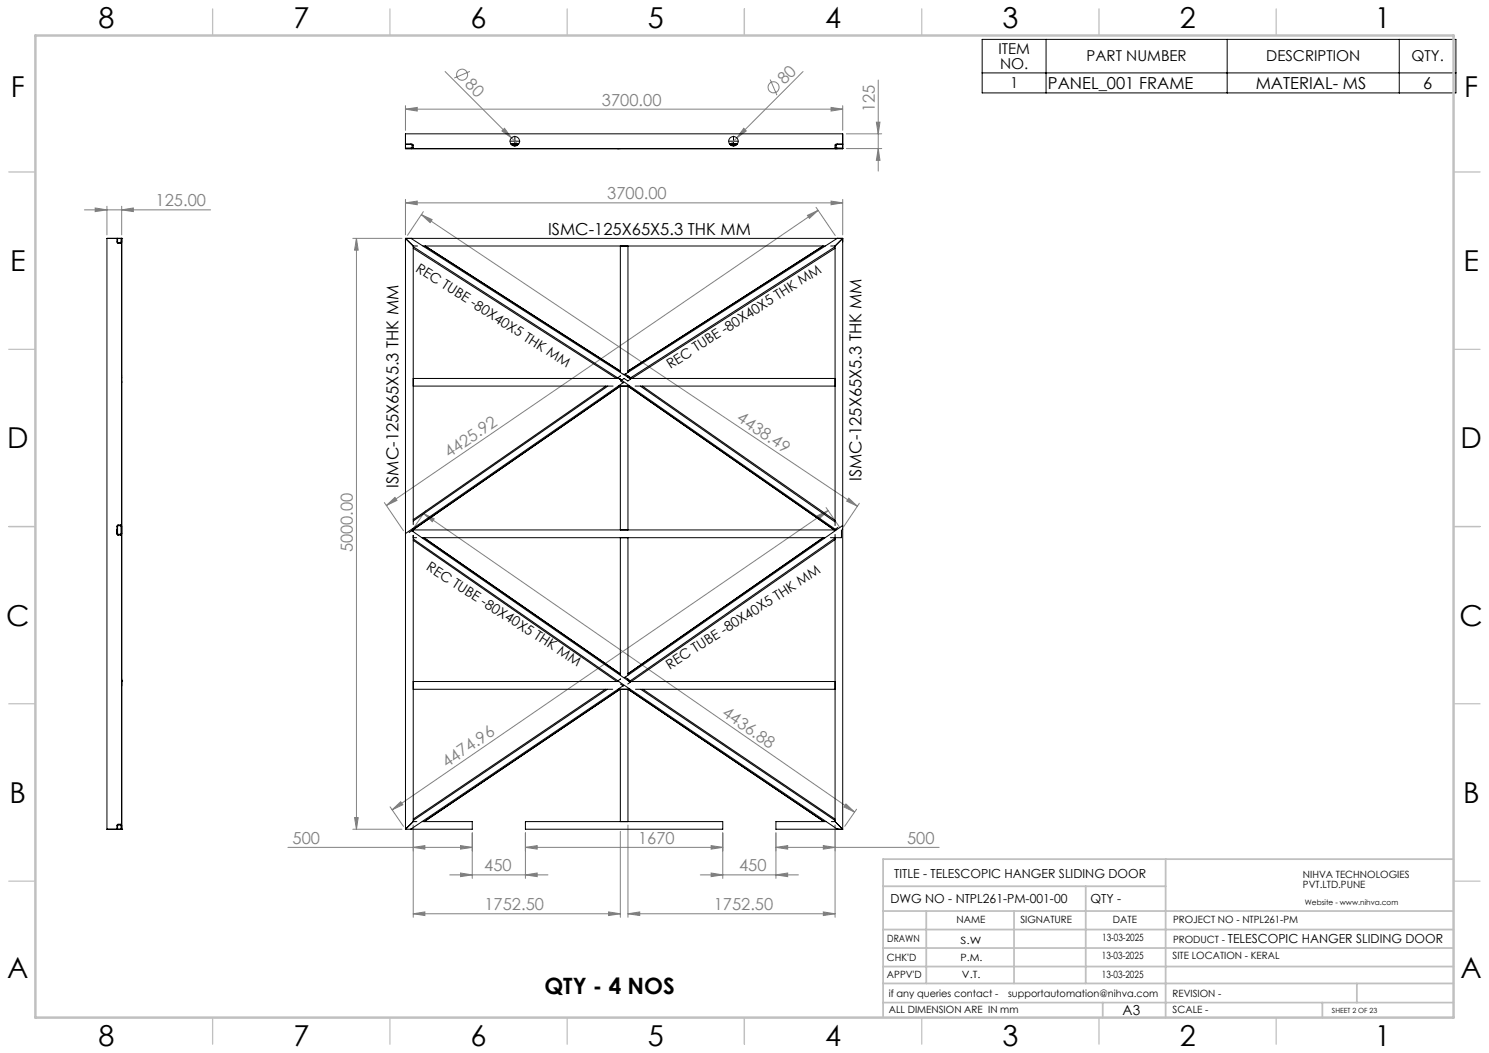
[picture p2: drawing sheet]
<svg xmlns="http://www.w3.org/2000/svg" width="420mm" height="297mm" viewBox="0 0 420 297" stroke-linecap="round" stroke-linejoin="round" font-family="sans-serif">
<g fill="none" stroke="#808080" stroke-width=".28">
<path d="M114.4 30.8l3.3-.5v1zM114.4 29.8v7M114.4 30.8h123.3M125.6 20.2l20.6 20.6M132.5 20.1l-4.4 1.9M141.6 36.9l.7-.7 2 2.7zM209.8 36.2l.7 .7-2.7 2zM217.2 22.4l1.9 4.4M226.5 20.2l-20.5 20.6M234.4 30.3l3.3 .5-3.3 .5zM237.7 29.8v7M238.7 37.7h10"/>
<path d="M247.2 34.5h1l-.5 3.2zM247.7 22.6v25.7M23.8 59.2h35.6M26.8 58.7l3.4 .5-3.4 .5zM30.2 58.2v8M34.3 59.2l3.3-.5v1zM34.3 58.2v8M114.4 57.2l3.3-.5v1zM114.4 56.2v10M114.4 57.2h123.3M119.4 59.7l-4.5 6.7M230.2 58.5l5.4 7.9"/>
<path d="M230.8 59.3l-121.8 83.3M234.4 56.7l3.3 .5-3.3 .5zM237.7 56.2v10M238.7 41.9h10M247.7 41.9l.5 3.3h-1zM99.5 67.2h13.9M100.5 67.2v166.7M100.5 67.2l.5 3.4h-1zM118.9 60.5l122.9 82.3M118.9 60.5l3 1.4-.6 .9zM227.8 60.7l3-1.4-2.5 2.3zM108.4 141.7l5.4 8"/>
<path d="M109 142.6l2.4-2.3 .6 .8zM119.5 144.8l121.6 84.3M119.5 144.8l3 1.5-.6 .8zM120.1 144l-3.4 4.9M230.6 145.4l3-1.4-2.5 2.3zM233 143.2l3.8 5.5M233.6 144l-123 84.4M239.4 140.5l2.4 2.3-3-1.4zM242.4 142l-4.5 6.7M81.2 239h52M99.5 233.9h13.9M100 230.6h1l-.5 3.3z"/>
<path d="M110 227.6l3.8 5.5M110.6 228.4l2.4-2.3 .6 .9zM116.6 239l3.2-.5v1zM116.6 232.7v26M129.9 238.5l3.3 .5-3.3 .5zM133.2 234.9v12.9M148.2 239l3.3-.5v1zM148.2 239h55.7M148.2 234.9v12.9M175 234.5v24.2M177.1 232.7v26M200.6 238.5l3.3 .5-3.3 .5z"/>
<path d="M203.9 234.9v12.9M218.9 239l3.3-.5v1zM218.9 234.9v12.9M218.9 239h46M232.2 238.5l3.3 .5-3.3 .5zM235.5 232.7v26M238.6 226.8l2.5 2.3-3-1.5zM241.6 228.2l-3.3 4.9M116.6 257.7l3.2-.5v1zM116.6 257.7h58.4M126.9 246.8h27.7M129.9 246.2l3.3 .6-3.3 .5z"/>
<path d="M148.2 246.8l3.3-.6v1.1zM171.7 257.2l3.3 .5-3.3 .5zM177.1 257.7l3.3-.5v1zM177.1 257.7h58.4M197.5 246.8h27.7M200.6 246.2l3.3 .6-3.3 .5zM218.9 246.8l3.3-.6v1.1zM232.2 257.2l3.3 .5-3.3 .5z"/>
<circle cx="130.3" cy="21.1" r="1.57"/>
<circle cx="218.2" cy="24.6" r="1.56"/>
</g>
<path d="M277 11.1h133.7v15.1h-133.7zM295.1 11.1v15.1M346.1 11.1v15.1M394.7 11.1v15.1M145.1 39.8h.2M145.2 39.8v.1M206.8 39.8h.2M206.9 39.8v.1M277 20.6h133.7" fill="none" stroke="#000" stroke-width=".28"/>
<path d="M145.1 39.8h-1.3M145.2 39.7v-1.3M145.2 40v1.2M145.4 39.8h1.2M206.7 39.8h-1.2M206.9 39.7v-1.3M206.9 40v1.2M207.1 39.8h1.2" fill="none" stroke="#000" stroke-width=".28" stroke-dasharray="15.2 1.3 1.3 1.3"/>
<g fill="none" stroke="#c0c0c0" stroke-width=".35">
<path d="M60 2.5v7.5M110 2.5v7.5M160 2.5v7.5M210 2.5v7.5M260 2.5v7.5M310 2.5v7.5M360 2.5v7.5M2.5 48.5h7.5M410 48.5h7.5M2.5 98.5h7.5M410 98.5h7.5M2.5 148.5h7.5"/>
<path d="M410 148.5h7.5M2.5 198.5h7.5M410 198.5h7.5M2.5 248.5h7.5M410 248.5h7.5M60 287v7.5M110 287v7.5M160 287v7.5M210 287v7.5M260 287v7.5M310 287v7.5M360 287v7.5"/>
</g>
<g fill="none" stroke="#c0c0c0" stroke-width=".5">
<path d="M249.1 257h160.9M249.1 250h79.7M261.3 257v20.4M286 257v20.4M306.2 250v27.4M328.8 242.3v44.7M410 242.3h-160.9v44.7M249.1 272.6h160.9M249.1 267.4h160.9M249.1 262.2h160.9M249.1 277.4h160.9M382.7 277.4v5.4"/>
<path d="M249.1 282.8h160.9M311 282.8v4.2M373 282.8v4.2"/>
</g>
<path d="M10 10h400v277h-400z" fill="none" stroke="#c0c0c0" stroke-width=".7"/>
<g fill="#808080">
<path d="M141.6 36.9l.7-.7 2 2.7z"/>
<path d="M209.8 36.2l.7 .7-2.7 2z"/>
<path d="M232.2 238.5l3.3 .5-3.3 .5zM218.9 239l3.3-.5v1zM171.7 257.2l3.3 .5-3.3 .5zM116.6 257.7l3.2-.5v1z"/>
<path d="M114.4 57.2l3.3-.5v1zM234.4 56.7l3.3 .5-3.3 .5zM116.6 239l3.2-.5v1zM129.9 238.5l3.3 .5-3.3 .5zM148.2 239l3.3-.5v1zM200.6 238.5l3.3 .5-3.3 .5zM129.9 246.2l3.3 .6-3.3 .5zM148.2 246.8l3.3-.6v1.1zM200.6 246.2l3.3 .6-3.3 .5zM218.9 246.8l3.3-.6v1.1zM177.1 257.7l3.3-.5v1zM232.2 257.2l3.3 .5-3.3 .5zM114.4 30.8l3.3-.5v1zM234.4 30.3l3.3 .5-3.3 .5zM26.8 58.7l3.4 .5-3.4 .5zM34.3 59.2l3.3-.5v1z"/>
<path d="M109 142.6l2.4-2.3 .6 .8zM227.8 60.7l3-1.4-2.5 2.3z"/>
<path d="M230.6 145.4l3-1.4-2.5 2.3zM110.6 228.4l2.4-2.3 .6 .9z"/>
<path d="M100 230.6h1l-.5 3.3zM100.5 67.2l.5 3.4h-1z"/>
<path d="M247.2 34.5h1l-.5 3.2zM247.7 41.9l.5 3.3h-1z"/>
<path d="M119.5 144.8l3 1.5-.6 .8zM238.6 226.8l2.5 2.3-3-1.5z"/>
<path d="M118.9 60.5l3 1.4-.6 .9zM239.4 140.5l2.4 2.3-3-1.4z"/>
</g>
<g fill="none" stroke="#000" stroke-width=".28">
<path d="M114.4 37.7h123.3v4.2h-123.3zM114.4 40.6l2.1 .1v1l-.6 .2M114.4 40.7l1.8 .2-.1 .8-1.7 .1M114.4 41.9h123.3M115.9 41.9h.1M144.1 40.6h2.2M144.4 40.9h1.6M174.2 41.9h.8M205.8 40.6h2.2M206.1 40.9h1.5M236.3 41.9h-.7M237.6 41.9h.1"/>
<path d="M237.7 40.7l-1.8 .1v.9l1.8 .1M237.7 40.6l-2 .1-.2 .9 .6 .3M33 67.2l.1 1.3 1 .1 .2-.4M33.2 67.2l.1 1.2h.8v-1.2M34.3 67.2h.1M34.3 67.2h-4.1v166.7h4.1M34.3 67.2v166.7M114.4 67.2l2.2 2.2M114.4 67.2h123.3M114.4 67.2v166.7M115.9 67.2h.1M115.9 67.2l62 39.7-.8 .6-1.1-.8-.7 .5"/>
<path d="M116.6 69.4h1.2M116.6 69.4v78.6M116.6 70l57.3 36.7M116.6 69.6l57.8 37.1M119.3 69.4h113.5M119.9 69.4l55.1 35.3M175 69.4v35.7M177.1 69.4v35.7M232.2 69.4l-55.1 35.3M234.3 69.4h1.2M235.5 70l-57.3 36.7-.3-.2M235.5 69.4v78.8"/>
<path d="M235.5 69.6l-57.6 36.9M236.1 67.2h.1M236.1 67.2l-59.7 38.3M237.7 67.2l-2.2 2.2M237.7 67.2v166.7M116.6 108.9h56.3M116.6 106.7h58.4M170.9 108.9l-54.3 37.7M171.5 108.9l-54.9 38.1M174 106.7h.1M174.1 106.7h.1M174.2 106.6l-.2 .1"/>
<path d="M174.2 106.6l-.1 .1M174.2 106.6l.2 .1M174.3 106.5l-.3 .2M174.3 106.5l61.3 42.8M174.5 108.9h3.1M174.5 106.7l.8 .5M174.9 107.1l.4 .1M175 106v.1M175 106l-.7 .5M175 107.5l.8 .4M175.8 107.9v.1M175.8 107.9l-61.4 42.6"/>
<path d="M175.8 105.5h.1M176.3 105.5h.1M176.4 105.5l1.5 1M177.1 106.4v-.4l1 .7M177.1 106.4l.6 .3M177.6 106.7h57.9M177.9 106.5l-.1 .1M179.1 108.9h56.4M180.6 108.9l54.9 38.3M181.2 108.9l54.3 37.9M33.2 148.3l.9 .1-.1 2.3-.8-.1zM33.3 150.9h.1"/>
<path d="M33.3 150.9h.7M34 150.9h.1M34.3 148.5l-.3-.4h-.7l-.3 .2v2.3l.3 .3M34.3 150.5l-.3 .4M116.1 149.7l61.7 42.7M116.1 149.7l-.7 .5M116.2 149.6l-.1 .1M116.6 149.4l58.4-40.5v40.6M116.6 149.5h119.2M116.6 151.7h.9M116.6 149v.9M116.6 151v80.7"/>
<path d="M116.6 152.4l57.4 39.8M116.6 152l57.7 40M119.1 151.7h113.6M119.6 151.7l55.4 38.4M175 151.7v38.7M177.1 151.7v38.7M232.2 151.7l-55.1 38.3M235.5 149.3v.4M235.5 150.7v81M235.5 152.2l-57.4 40M235.5 151.8l-57.7 40.2M235.6 149.3l-.3 .2-58.2-40.6v40.6"/>
<path d="M236.3 148.8l-.7 .5M237.3 149.5v2.2h-3.1M237.6 148.2v.1M237.6 148.3l-61.3 42.7M237.6 148.3h.1M34.3 192h.1M116.6 194.4h56.2M116.6 192.2h57.9M170.7 194.4l-54.1 36.6M171.3 194.4l-54.7 37M174.3 192l.1 .2M174.3 192l61.9 41.9"/>
<path d="M174.3 194.4h3.4M174.9 194.4l-55.2 37.3M175 191.5v.1M175 194.4v37.3M175 192.9l.8 .5M175 191.5l-.7 .5M175.8 193.4v.1M175.8 193.4l-59.9 40.5M176.3 191h.1M176.3 191l.8 .5M177.1 191.5v.4l.5 .3M177.1 191.6l.7 .4"/>
<path d="M177.6 192.2h57.9M177.8 192l.3 .2M177.8 192.4l-.7 .5M177.8 192.4h.1M178.1 192.2h.1M179.2 194.4h56.3M180.7 194.4l54.8 37M181.3 194.4l54.2 36.6M33.2 233.9l.1-1.2 .8 .1v1.1M34.3 232.9l-.2-.4-1 .1-.1 1.3M34.3 233.9h.1M116.6 231.7h1"/>
<path d="M116.6 231.7l-2.2 2.2M119.1 231.7h14.1v2.2h-18.8M148.2 231.7h55.7v2.2h-55.7zM177.1 231.7v-37.3l55.3 37.3M233 231.7h-14.1v2.2h18.8M234.5 231.7h1M235.5 231.7l2.2 2.2M236.2 233.9h.1"/>
<circle cx="145.2" cy="39.8" r="1.33"/>
<circle cx="206.9" cy="39.8" r="1.33"/>
</g>
<g font-size="8.1">
<text x="27.8" y="8">8</text>
<text x="82.8" y="8">7</text>
<text x="132.8" y="8">6</text>
<text x="182.8" y="8">5</text>
<text x="232.8" y="8">4</text>
<text x="282.8" y="8">3</text>
<text x="332.8" y="8">2</text>
<text x="387.8" y="8">1</text>
<text x="3" y="27.2">F</text>
<text x="413" y="27.2">F</text>
<text x="2.8" y="76.5">E</text>
<text x="412.8" y="76.5">E</text>
<text x="2" y="126.5">D</text>
<text x="412" y="126.5">D</text>
<text x="1.7" y="176.5">C</text>
<text x="411.7" y="176.5">C</text>
<text x="2.7" y="226.5">B</text>
<text x="412.7" y="226.5">B</text>
<text x="2" y="275.7">A</text>
<text x="412" y="275.7">A</text>
<text x="27.8" y="295">8</text>
<text x="82.8" y="295">7</text>
<text x="132.8" y="295">6</text>
<text x="182.8" y="295">5</text>
<text x="232.8" y="295">4</text>
<text x="282.8" y="295">3</text>
<text x="332.8" y="295">2</text>
<text x="387.8" y="295">1</text>
</g>
<text font-size="6.3" x="153.5" y="280.5">QTY - 4 NOS</text>
<g font-size="4.7" fill="#808080">
<text x="131" y="24.1" transform="rotate(45 131 24.1)">80</text>
<text x="169.8" y="29.8">3700.00</text>
<text x="221.2" y="24" transform="rotate(-45 221.2 24)">80</text>
<text x="246.7" y="31.6" transform="rotate(-90 246.7 31.6)">125</text>
<text x="43.9" y="58.2">125.00</text>
<text x="171.3" y="56.2">3700.00</text>
<text x="207.6" y="118.6" transform="rotate(34 207.6 118.6)">4438.49</text>
<text x="126.7" y="129.2" transform="rotate(-34 126.7 129.2)">4425.92</text>
<text x="99.5" y="155.8" transform="rotate(-90 99.5 155.8)">5000.00</text>
<text x="203.4" y="201.7" transform="rotate(35 203.4 201.7)">4436.88</text>
<text x="126.1" y="216.6" transform="rotate(-34 126.1 216.6)">4474.96</text>
<text x="82.5" y="238">500</text>
<text x="180" y="238">1670</text>
<text x="255.9" y="238">500</text>
<text x="136.6" y="245.7">450</text>
<text x="208.5" y="245.7">450</text>
<text x="136.7" y="256.7">1752.50</text>
<text x="201.3" y="256.7">1752.50</text>
</g>
<g font-size="4.7">
<text x="295.6" y="25">PANEL_001 FRAME</text>
<text x="354.2" y="25">MATERIAL- MS</text>
<text x="401.4" y="25">6</text>
<text x="154.6" y="66.2">ISMC-125X65X5.3 THK MM</text>
<text x="112.4" y="137.5" transform="rotate(-90 112.4 137.5)">ISMC-125X65X5.3 THK MM</text>
<text x="243" y="135.7" transform="rotate(-90 243 135.7)">ISMC-125X65X5.3 THK MM</text>
</g>
<g font-size="4.2">
<text x="281.6" y="15.3">ITEM</text>
<text x="306.5" y="17.3">PART NUMBER</text>
<text x="357.2" y="17.3">DESCRIPTION</text>
<text x="398.1" y="17.3">QTY.</text>
<text x="282.1" y="19.4">NO.</text>
<text x="284.9" y="24.9">1</text>
</g>
<g font-size="3.9">
<text x="117.1" y="76.3" transform="rotate(33 117.1 76.3)">REC TUBE -80X40X5 THK MM</text>
<text x="189.1" y="104.1" transform="rotate(-33 189.1 104.1)">REC TUBE -80X40X5 THK MM</text>
<text x="120" y="160.6" transform="rotate(33 120 160.6)">REC TUBE -80X40X5 THK MM</text>
<text x="188.9" y="188.9" transform="rotate(-33 188.9 188.9)">REC TUBE -80X40X5 THK MM</text>
<text x="316.7" y="286.4">A3</text>
</g>
<g font-size="3.5">
<text x="252.2" y="247.7">TITLE - TELESCOPIC HANGER SLIDING DOOR</text>
<text x="251.2" y="254.8">DWG NO - NTPL261-PM-001-00</text>
<text x="307.6" y="254.8">QTY -</text>
<text x="346.3" y="266.1">TELESCOPIC HANGER SLIDING DOOR</text>
</g>
<g font-size="2.8">
<text x="367.5" y="247.7">NIHVA TECHNOLOGIES</text>
<text x="367.5" y="250.5">PVT.LTD.PUNE</text>
<text x="269.8" y="260.4">NAME</text>
<text x="287.8" y="260.4">SIGNATURE</text>
<text x="313.9" y="260.5">DATE</text>
<text x="330.9" y="260.5">PROJECT NO - NTPL261-PM</text>
<text x="250.3" y="265.7">DRAWN</text>
<text x="270.9" y="266.1">S.W</text>
<text x="310.9" y="265.5">13-03-2025</text>
<text x="330.9" y="266.1">PRODUCT -</text>
<text x="250.2" y="271.1">CHK'D</text>
<text x="250.2" y="275.8">APPV'D</text>
<text x="270.9" y="271.1">P.M.</text>
<text x="271.3" y="275.8">V.T.</text>
<text x="310.8" y="270.6">13-03-2025</text>
<text x="310.8" y="275.8">13-03-2025</text>
<text x="330.7" y="270.6">SITE LOCATION - KERAL</text>
<text x="250.7" y="281.1">if any queries contact -</text>
<text x="284.3" y="281.1">supportautomation@nihva.com</text>
<text x="330.7" y="281.1">REVISION -</text>
<text x="250.7" y="285.6">ALL DIMENSION ARE IN mm</text>
<text x="330.7" y="285.6">SCALE -</text>
</g>
<text font-size="2.1" x="368.1" y="255.1">Website - www.nihva.com</text>
<text font-size="2" x="375.7" y="285.6">SHEET 2 OF 23</text>
</svg>
